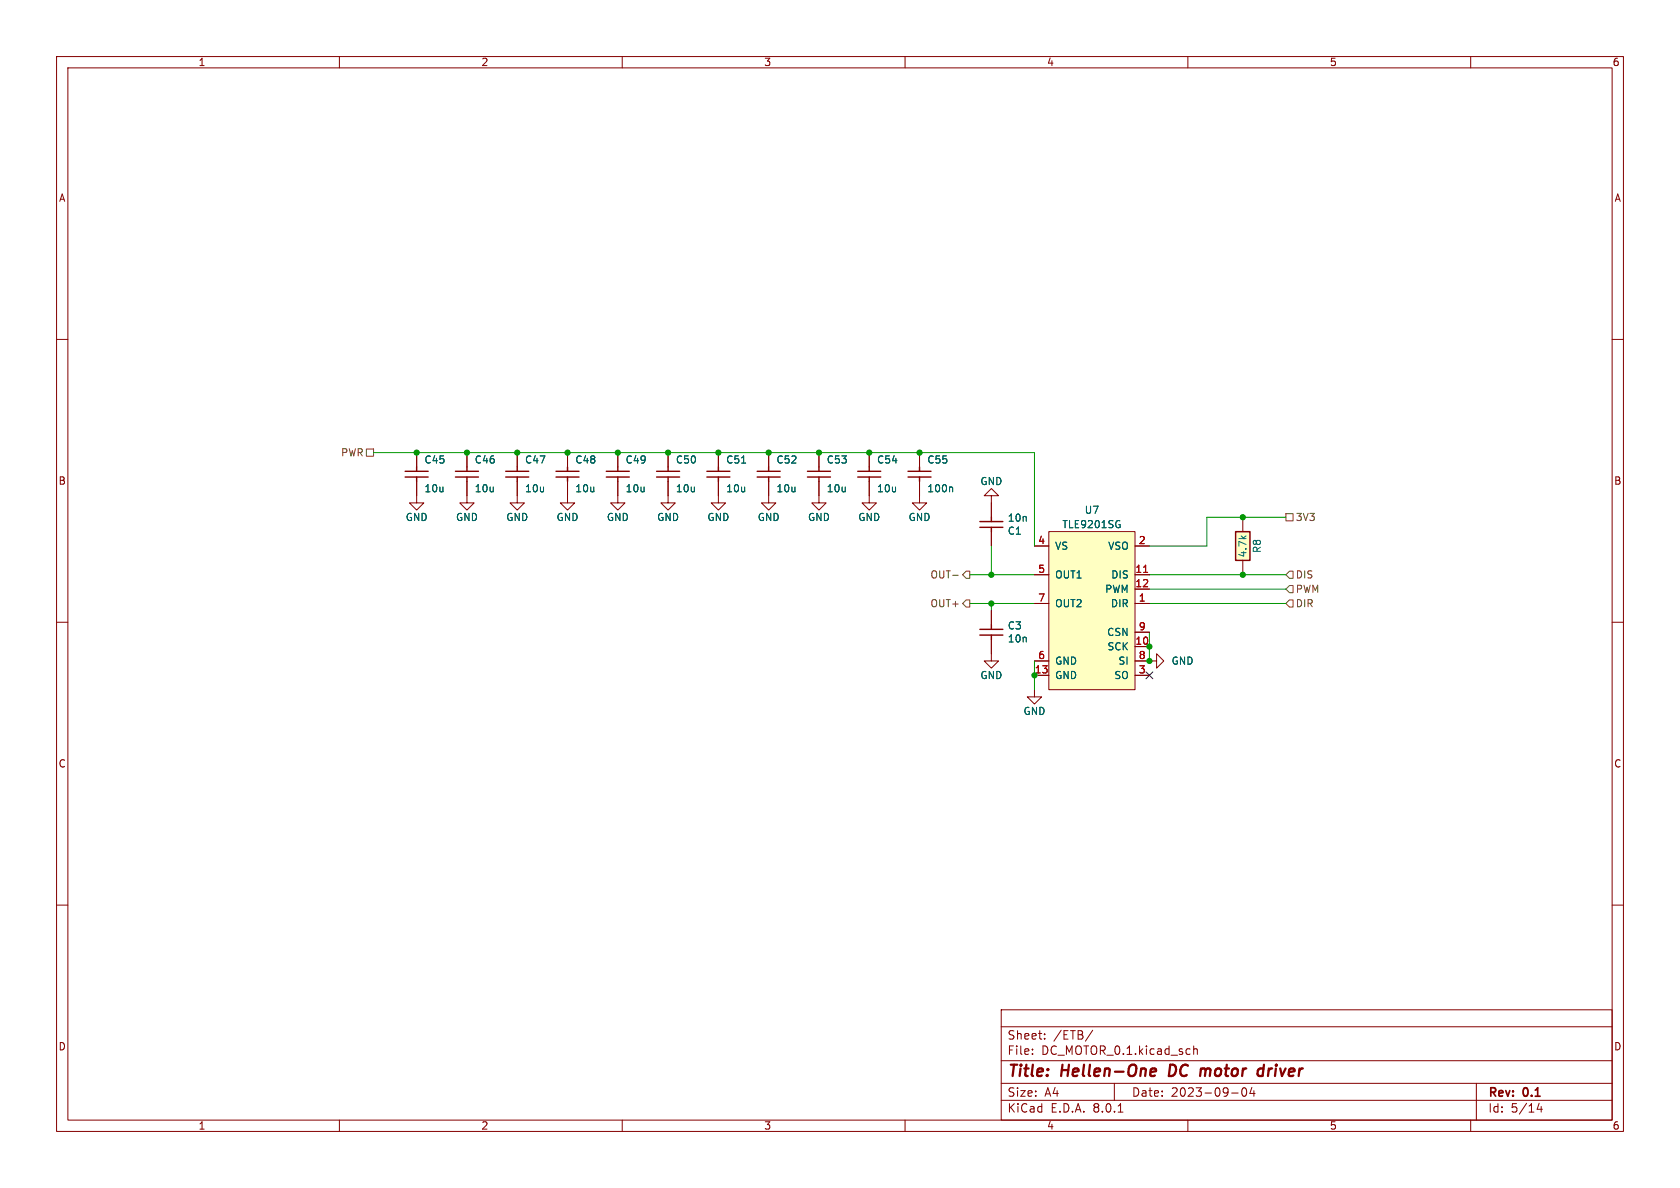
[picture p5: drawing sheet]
(kicad_sch (version 20230121) (generator eeschema)

 (paper "A4")

 (title_block
  (title "Hellen-One DC motor driver")
  (date "2023-09-04")
  (rev "0.1"))

 (lib_symbols
  (symbol "chips:TLE9201SG" (pin_names (offset 1.016)) (in_bom yes) (on_board yes)
   (property "Reference" "U" (at -1.27 3.81 0) (effects (font (size 1.27 1.27))))
   (property "Value" "TLE9201SG" (at 2.54 1.27 0) (effects (font (size 1.27 1.27))))
   (property "Footprint" "Package_SO:Infineon_PG-DSO-12-11" (at 0 0 0) (effects (font (size 1.27 1.27)) hide))
   (property "Datasheet" "" (at 0 0 0) (effects (font (size 1.27 1.27)) hide))
   (property "LCSC" "C2653438" (at 0 0 0) (effects (font (size 1.27 1.27)) hide))
   (symbol "TLE9201SG_0_1"
    (rectangle (start -2.54 0) (end 12.7 -27.94) (stroke (width 0) (type default)) (fill (type background))))
   (symbol "TLE9201SG_1_1"
    (pin passive line (at -5.08 -12.7 0) (length 2.54) (name "DIR" (effects (font (size 1.27 1.27)))) (number "1" (effects (font (size 1.27 1.27)))))
    (pin passive line (at -5.08 -20.32 0) (length 2.54) (name "SCK" (effects (font (size 1.27 1.27)))) (number "10" (effects (font (size 1.27 1.27)))))
    (pin passive line (at -5.08 -7.62 0) (length 2.54) (name "DIS" (effects (font (size 1.27 1.27)))) (number "11" (effects (font (size 1.27 1.27)))))
    (pin passive line (at -5.08 -10.16 0) (length 2.54) (name "PWM" (effects (font (size 1.27 1.27)))) (number "12" (effects (font (size 1.27 1.27)))))
    (pin passive line (at 15.24 -25.4 180) (length 2.54) (name "GND" (effects (font (size 1.27 1.27)))) (number "13" (effects (font (size 1.27 1.27)))))
    (pin passive line (at -5.08 -2.54 0) (length 2.54) (name "VSO" (effects (font (size 1.27 1.27)))) (number "2" (effects (font (size 1.27 1.27)))))
    (pin passive line (at -5.08 -25.4 0) (length 2.54) (name "SO" (effects (font (size 1.27 1.27)))) (number "3" (effects (font (size 1.27 1.27)))))
    (pin passive line (at 15.24 -2.54 180) (length 2.54) (name "VS" (effects (font (size 1.27 1.27)))) (number "4" (effects (font (size 1.27 1.27)))))
    (pin passive line (at 15.24 -7.62 180) (length 2.54) (name "OUT1" (effects (font (size 1.27 1.27)))) (number "5" (effects (font (size 1.27 1.27)))))
    (pin passive line (at 15.24 -22.86 180) (length 2.54) (name "GND" (effects (font (size 1.27 1.27)))) (number "6" (effects (font (size 1.27 1.27)))))
    (pin passive line (at 15.24 -12.7 180) (length 2.54) (name "OUT2" (effects (font (size 1.27 1.27)))) (number "7" (effects (font (size 1.27 1.27)))))
    (pin passive line (at -5.08 -22.86 0) (length 2.54) (name "SI" (effects (font (size 1.27 1.27)))) (number "8" (effects (font (size 1.27 1.27)))))
    (pin passive line (at -5.08 -17.78 0) (length 2.54) (name "CSN" (effects (font (size 1.27 1.27)))) (number "9" (effects (font (size 1.27 1.27)))))))
  (symbol "hellen-one-common:Cap" (pin_numbers hide) (in_bom yes) (on_board yes)
   (property "Reference" "C" (at -3.81 2.54 0) (effects (font (size 1.27 1.27))))
   (property "Value" "Cap" (at -2.54 -1.27 0) (effects (font (size 1.27 1.27))))
   (property "Footprint" "hellen-one-common:C0603" (at -2.54 -3.81 0) (effects (font (size 1.27 1.27)) hide))
   (property "Datasheet" "" (at -3.81 0 90) (effects (font (size 1.27 1.27)) hide))
   (property "LCSC" "" (at 0 0 0) (effects (font (size 1.27 1.27)) hide))
   (symbol "Cap_1_0"
    (polyline (pts (xy -1.27 0) (xy -0.508 0)) (stroke (width 0.254) (type default)) (fill (type none)))
    (polyline (pts (xy -0.508 -2.032) (xy -0.508 2.032)) (stroke (width 0.254) (type default)) (fill (type none)))
    (polyline (pts (xy 0.508 2.032) (xy 0.508 -2.032)) (stroke (width 0.254) (type default)) (fill (type none)))
    (polyline (pts (xy 1.27 0) (xy 0.508 0)) (stroke (width 0.254) (type default)) (fill (type none)))
    (pin passive line (at -3.81 0 0) (length 2.54) (name "" (effects (font (size 1.27 1.27)))) (number "1" (effects (font (size 1.27 1.27)))))
    (pin passive line (at 3.81 0 180) (length 2.54) (name "" (effects (font (size 1.27 1.27)))) (number "2" (effects (font (size 1.27 1.27)))))))
  (symbol "hellen-one-common:Res" (pin_numbers hide) (in_bom yes) (on_board yes)
   (property "Reference" "R" (at 3.81 2.54 0) (effects (font (size 1.27 1.27))))
   (property "Value" "Res" (at 5.08 -2.54 0) (effects (font (size 1.27 1.27))))
   (property "Footprint" "hellen-one-common:R0603" (at 3.81 -3.81 0) (effects (font (size 1.27 1.27)) hide))
   (property "Datasheet" "" (at 0 0 0) (effects (font (size 1.27 1.27)) hide))
   (property "LCSC" "" (at 0 0 0) (effects (font (size 1.27 1.27))))
   (symbol "Res_1_0"
    (rectangle (start 2.54 -1.27) (end 7.62 1.27) (stroke (width 0.254) (type default)) (fill (type background)))
    (pin passive line (at 0 0 0) (length 2.54) (name "" (effects (font (size 1.27 1.27)))) (number "1" (effects (font (size 1.27 1.27)))))
    (pin passive line (at 10.16 0 180) (length 2.54) (name "" (effects (font (size 1.27 1.27)))) (number "2" (effects (font (size 1.27 1.27)))))))
  (symbol "power:GND" (power) (pin_names (offset 0)) (in_bom yes) (on_board yes)
   (property "Reference" "#PWR" (at 0 -6.35 0) (effects (font (size 1.27 1.27)) hide))
   (property "Value" "GND" (at 0 -3.81 0) (effects (font (size 1.27 1.27))))
   (property "Footprint" "" (at 0 0 0) (effects (font (size 1.27 1.27)) hide))
   (property "Datasheet" "" (at 0 0 0) (effects (font (size 1.27 1.27)) hide))
   (symbol "GND_0_1"
    (polyline (pts (xy 0 0) (xy 0 -1.27) (xy 1.27 -1.27) (xy 0 -2.54) (xy -1.27 -1.27) (xy 0 -1.27)) (stroke (width 0) (type default)) (fill (type none))))
   (symbol "GND_1_1"
    (pin power_in line (at 0 0 270) (length 0) hide (name "GND" (effects (font (size 1.27 1.27)))) (number "1" (effects (font (size 1.27 1.27))))))))

 (junction (at 144.78 80.01) (diameter 0) (color 0 0 0 0))
 (junction (at 91.44 80.01) (diameter 0) (color 0 0 0 0))
 (junction (at 219.71 91.44) (diameter 0) (color 0 0 0 0))
 (junction (at 127 80.01) (diameter 0) (color 0 0 0 0))
 (junction (at 135.89 80.01) (diameter 0) (color 0 0 0 0))
 (junction (at 203.2 116.84) (diameter 0) (color 0 0 0 0))
 (junction (at 175.26 101.6) (diameter 0) (color 0 0 0 0))
 (junction (at 175.26 106.68) (diameter 0) (color 0 0 0 0))
 (junction (at 109.22 80.01) (diameter 0) (color 0 0 0 0))
 (junction (at 219.71 101.6) (diameter 0) (color 0 0 0 0))
 (junction (at 118.11 80.01) (diameter 0) (color 0 0 0 0))
 (junction (at 182.88 119.38) (diameter 0) (color 0 0 0 0))
 (junction (at 203.2 114.3) (diameter 0) (color 0 0 0 0))
 (junction (at 162.56 80.01) (diameter 0) (color 0 0 0 0))
 (junction (at 73.66 80.01) (diameter 0) (color 0 0 0 0))
 (junction (at 153.67 80.01) (diameter 0) (color 0 0 0 0))
 (junction (at 82.55 80.01) (diameter 0) (color 0 0 0 0))
 (junction (at 100.33 80.01) (diameter 0) (color 0 0 0 0))

 (no_connect (at 203.2 119.38))

 (wire (pts (xy 175.26 101.6) (xy 171.45 101.6)) (stroke (width 0) (type solid)))
 (wire (pts (xy 203.2 96.52) (xy 213.36 96.52)) (stroke (width 0) (type default)))
 (wire (pts (xy 203.2 111.76) (xy 203.2 114.3)) (stroke (width 0) (type default)))
 (wire (pts (xy 203.2 106.68) (xy 227.33 106.68)) (stroke (width 0) (type default)))
 (wire (pts (xy 153.67 80.01) (xy 162.56 80.01)) (stroke (width 0) (type default)))
 (wire (pts (xy 203.2 114.3) (xy 203.2 116.84)) (stroke (width 0) (type default)))
 (wire (pts (xy 203.2 101.6) (xy 219.71 101.6)) (stroke (width 0) (type default)))
 (wire (pts (xy 127 80.01) (xy 135.89 80.01)) (stroke (width 0) (type default)))
 (wire (pts (xy 203.2 104.14) (xy 227.33 104.14)) (stroke (width 0) (type default)))
 (wire (pts (xy 91.44 80.01) (xy 100.33 80.01)) (stroke (width 0) (type default)))
 (wire (pts (xy 175.26 106.68) (xy 182.88 106.68)) (stroke (width 0) (type default)))
 (wire (pts (xy 171.45 106.68) (xy 175.26 106.68)) (stroke (width 0) (type default)))
 (wire (pts (xy 182.88 101.6) (xy 175.26 101.6)) (stroke (width 0) (type solid)))
 (wire (pts (xy 219.71 91.44) (xy 227.33 91.44)) (stroke (width 0) (type default)))
 (wire (pts (xy 144.78 80.01) (xy 153.67 80.01)) (stroke (width 0) (type default)))
 (wire (pts (xy 182.88 116.84) (xy 182.88 119.38)) (stroke (width 0) (type default)))
 (wire (pts (xy 213.36 96.52) (xy 213.36 91.44)) (stroke (width 0) (type default)))
 (wire (pts (xy 182.88 119.38) (xy 182.88 121.92)) (stroke (width 0) (type default)))
 (wire (pts (xy 82.55 80.01) (xy 91.44 80.01)) (stroke (width 0) (type default)))
 (wire (pts (xy 109.22 80.01) (xy 118.11 80.01)) (stroke (width 0) (type default)))
 (wire (pts (xy 73.66 80.01) (xy 82.55 80.01)) (stroke (width 0) (type default)))
 (wire (pts (xy 118.11 80.01) (xy 127 80.01)) (stroke (width 0) (type default)))
 (wire (pts (xy 175.26 101.6) (xy 175.26 96.52)) (stroke (width 0) (type default)))
 (wire (pts (xy 175.26 106.68) (xy 175.26 107.95)) (stroke (width 0) (type default)))
 (wire (pts (xy 135.89 80.01) (xy 144.78 80.01)) (stroke (width 0) (type default)))
 (wire (pts (xy 213.36 91.44) (xy 219.71 91.44)) (stroke (width 0) (type default)))
 (wire (pts (xy 66.04 80.01) (xy 73.66 80.01)) (stroke (width 0) (type default)))
 (wire (pts (xy 219.71 101.6) (xy 227.33 101.6)) (stroke (width 0) (type default)))
 (wire (pts (xy 162.56 80.01) (xy 182.88 80.01)) (stroke (width 0) (type default)))
 (wire (pts (xy 182.88 80.01) (xy 182.88 96.52)) (stroke (width 0) (type default)))
 (wire (pts (xy 100.33 80.01) (xy 109.22 80.01)) (stroke (width 0) (type default)))

 (hierarchical_label "3V3" (shape passive) (at 227.33 91.44 0) (fields_autoplaced) (effects (font (size 1.27 1.27)) (justify left)))
 (hierarchical_label "OUT-" (shape output) (at 171.45 101.6 180) (fields_autoplaced) (effects (font (size 1.27 1.27)) (justify right)))
 (hierarchical_label "DIS" (shape input) (at 227.33 101.6 0) (fields_autoplaced) (effects (font (size 1.27 1.27)) (justify left)))
 (hierarchical_label "DIR" (shape input) (at 227.33 106.68 0) (fields_autoplaced) (effects (font (size 1.27 1.27)) (justify left)))
 (hierarchical_label "PWM" (shape input) (at 227.33 104.14 0) (fields_autoplaced) (effects (font (size 1.27 1.27)) (justify left)))
 (hierarchical_label "PWR" (shape passive) (at 66.04 80.01 180) (fields_autoplaced) (effects (font (size 1.27 1.27)) (justify right)))
 (hierarchical_label "OUT+" (shape output) (at 171.45 106.68 180) (fields_autoplaced) (effects (font (size 1.27 1.27)) (justify right)))

 (symbol (lib_id "hellen-one-common:Cap") (at 144.78 83.82 90) (unit 1) (in_bom yes) (on_board yes) (dnp no)
  (property "Reference" "C53" (at 146.05 81.28 90) (effects (font (size 1.27 1.27)) (justify right)))
  (property "Value" "10u" (at 146.05 86.36 90) (effects (font (size 1.27 1.27)) (justify right)))
  (property "Footprint" "hellen-one-common:C0805" (at 148.59 86.36 0) (effects (font (size 1.27 1.27)) hide))
  (property "Datasheet" "" (at 144.78 87.63 90) (effects (font (size 1.27 1.27)) hide))
  (property "LCSC" "C15850" (at 144.78 83.82 0) (effects (font (size 1.27 1.27)) hide)) (pin "1") (pin "2")
  (instances (project "alphax_4ch" (path "" (reference "C53") (unit 1)))))

 (symbol (lib_id "power:GND") (at 118.11 87.63 0) (mirror y) (unit 1) (in_bom yes) (on_board yes) (dnp no)
  (property "Reference" "#PWR?" (at 118.11 93.98 0) (effects (font (size 1.27 1.27)) hide))
  (property "Value" "GND" (at 118.11 91.44 0) (effects (font (size 1.27 1.27))))
  (property "Footprint" "" (at 118.11 87.63 0) (effects (font (size 1.27 1.27)) hide))
  (property "Datasheet" "" (at 118.11 87.63 0) (effects (font (size 1.27 1.27)) hide)) (pin "1")
  (instances (project "alphax_4ch" (path "" (reference "#PWR?") (unit 1)) (path "" (reference "#PWR0171") (unit 1)))))

 (symbol (lib_id "hellen-one-common:Cap") (at 118.11 83.82 90) (unit 1) (in_bom yes) (on_board yes) (dnp no)
  (property "Reference" "C50" (at 119.38 81.28 90) (effects (font (size 1.27 1.27)) (justify right)))
  (property "Value" "10u" (at 119.38 86.36 90) (effects (font (size 1.27 1.27)) (justify right)))
  (property "Footprint" "hellen-one-common:C0805" (at 121.92 86.36 0) (effects (font (size 1.27 1.27)) hide))
  (property "Datasheet" "" (at 118.11 87.63 90) (effects (font (size 1.27 1.27)) hide))
  (property "LCSC" "C15850" (at 118.11 83.82 0) (effects (font (size 1.27 1.27)) hide)) (pin "1") (pin "2")
  (instances (project "alphax_4ch" (path "" (reference "C50") (unit 1)))))

 (symbol (lib_id "hellen-one-common:Cap") (at 109.22 83.82 90) (unit 1) (in_bom yes) (on_board yes) (dnp no)
  (property "Reference" "C49" (at 110.49 81.28 90) (effects (font (size 1.27 1.27)) (justify right)))
  (property "Value" "10u" (at 110.49 86.36 90) (effects (font (size 1.27 1.27)) (justify right)))
  (property "Footprint" "hellen-one-common:C0805" (at 113.03 86.36 0) (effects (font (size 1.27 1.27)) hide))
  (property "Datasheet" "" (at 109.22 87.63 90) (effects (font (size 1.27 1.27)) hide))
  (property "LCSC" "C15850" (at 109.22 83.82 0) (effects (font (size 1.27 1.27)) hide)) (pin "1") (pin "2")
  (instances (project "alphax_4ch" (path "" (reference "C49") (unit 1)))))

 (symbol (lib_id "power:GND") (at 144.78 87.63 0) (mirror y) (unit 1) (in_bom yes) (on_board yes) (dnp no)
  (property "Reference" "#PWR?" (at 144.78 93.98 0) (effects (font (size 1.27 1.27)) hide))
  (property "Value" "GND" (at 144.78 91.44 0) (effects (font (size 1.27 1.27))))
  (property "Footprint" "" (at 144.78 87.63 0) (effects (font (size 1.27 1.27)) hide))
  (property "Datasheet" "" (at 144.78 87.63 0) (effects (font (size 1.27 1.27)) hide)) (pin "1")
  (instances (project "alphax_4ch" (path "" (reference "#PWR?") (unit 1)) (path "" (reference "#PWR0170") (unit 1)))))

 (symbol (lib_id "power:GND") (at 91.44 87.63 0) (unit 1) (in_bom yes) (on_board yes) (dnp no)
  (property "Reference" "#PWR?" (at 91.44 93.98 0) (effects (font (size 1.27 1.27)) hide))
  (property "Value" "GND" (at 91.44 91.44 0) (effects (font (size 1.27 1.27))))
  (property "Footprint" "" (at 91.44 87.63 0) (effects (font (size 1.27 1.27)) hide))
  (property "Datasheet" "" (at 91.44 87.63 0) (effects (font (size 1.27 1.27)) hide)) (pin "1")
  (instances (project "alphax_4ch" (path "" (reference "#PWR?") (unit 1)) (path "" (reference "#PWR0167") (unit 1)))))

 (symbol (lib_id "hellen-one-common:Res") (at 219.71 101.6 90) (unit 1) (in_bom yes) (on_board yes) (dnp no)
  (property "Reference" "R?" (at 222.25 96.52 0) (effects (font (size 1.27 1.27))))
  (property "Value" "4.7k" (at 219.71 96.52 0) (effects (font (size 1.27 1.27))))
  (property "Footprint" "hellen-one-common:R0603" (at 223.52 97.79 0) (effects (font (size 1.27 1.27)) hide))
  (property "Datasheet" "" (at 219.71 101.6 0) (effects (font (size 1.27 1.27)) hide))
  (property "LCSC" "C23162" (at 219.71 101.6 0) (effects (font (size 1.27 1.27)) hide)) (pin "1") (pin "2")
  (instances (project "alphax_4ch" (path "" (reference "R?") (unit 1)) (path "" (reference "R8") (unit 1)))))

 (symbol (lib_id "power:GND") (at 127 87.63 0) (mirror y) (unit 1) (in_bom yes) (on_board yes) (dnp no)
  (property "Reference" "#PWR?" (at 127 93.98 0) (effects (font (size 1.27 1.27)) hide))
  (property "Value" "GND" (at 127 91.44 0) (effects (font (size 1.27 1.27))))
  (property "Footprint" "" (at 127 87.63 0) (effects (font (size 1.27 1.27)) hide))
  (property "Datasheet" "" (at 127 87.63 0) (effects (font (size 1.27 1.27)) hide)) (pin "1")
  (instances (project "alphax_4ch" (path "" (reference "#PWR?") (unit 1)) (path "" (reference "#PWR0166") (unit 1)))))

 (symbol (lib_id "hellen-one-common:Cap") (at 91.44 83.82 90) (unit 1) (in_bom yes) (on_board yes) (dnp no)
  (property "Reference" "C47" (at 92.71 81.28 90) (effects (font (size 1.27 1.27)) (justify right)))
  (property "Value" "10u" (at 92.71 86.36 90) (effects (font (size 1.27 1.27)) (justify right)))
  (property "Footprint" "hellen-one-common:C0805" (at 95.25 86.36 0) (effects (font (size 1.27 1.27)) hide))
  (property "Datasheet" "" (at 91.44 87.63 90) (effects (font (size 1.27 1.27)) hide))
  (property "LCSC" "C15850" (at 91.44 83.82 0) (effects (font (size 1.27 1.27)) hide)) (pin "1") (pin "2")
  (instances (project "alphax_4ch" (path "" (reference "C47") (unit 1)))))

 (symbol (lib_id "power:GND") (at 203.2 116.84 90) (mirror x) (unit 1) (in_bom yes) (on_board yes) (dnp no)
  (property "Reference" "#PWR?" (at 209.55 116.84 0) (effects (font (size 1.27 1.27)) hide))
  (property "Value" "GND" (at 207.01 116.84 90) (effects (font (size 1.27 1.27)) (justify right)))
  (property "Footprint" "" (at 203.2 116.84 0) (effects (font (size 1.27 1.27)) hide))
  (property "Datasheet" "" (at 203.2 116.84 0) (effects (font (size 1.27 1.27)) hide)) (pin "1")
  (instances (project "alphax_4ch" (path "" (reference "#PWR?") (unit 1)) (path "" (reference "#PWR0162") (unit 1)))))

 (symbol (lib_id "power:GND") (at 100.33 87.63 0) (unit 1) (in_bom yes) (on_board yes) (dnp no)
  (property "Reference" "#PWR?" (at 100.33 93.98 0) (effects (font (size 1.27 1.27)) hide))
  (property "Value" "GND" (at 100.33 91.44 0) (effects (font (size 1.27 1.27))))
  (property "Footprint" "" (at 100.33 87.63 0) (effects (font (size 1.27 1.27)) hide))
  (property "Datasheet" "" (at 100.33 87.63 0) (effects (font (size 1.27 1.27)) hide)) (pin "1")
  (instances (project "alphax_4ch" (path "" (reference "#PWR?") (unit 1)) (path "" (reference "#PWR0173") (unit 1)))))

 (symbol (lib_id "power:GND") (at 153.67 87.63 0) (mirror y) (unit 1) (in_bom yes) (on_board yes) (dnp no)
  (property "Reference" "#PWR?" (at 153.67 93.98 0) (effects (font (size 1.27 1.27)) hide))
  (property "Value" "GND" (at 153.67 91.44 0) (effects (font (size 1.27 1.27))))
  (property "Footprint" "" (at 153.67 87.63 0) (effects (font (size 1.27 1.27)) hide))
  (property "Datasheet" "" (at 153.67 87.63 0) (effects (font (size 1.27 1.27)) hide)) (pin "1")
  (instances (project "alphax_4ch" (path "" (reference "#PWR?") (unit 1)) (path "" (reference "#PWR0169") (unit 1)))))

 (symbol (lib_id "hellen-one-common:Cap") (at 100.33 83.82 90) (unit 1) (in_bom yes) (on_board yes) (dnp no)
  (property "Reference" "C48" (at 101.6 81.28 90) (effects (font (size 1.27 1.27)) (justify right)))
  (property "Value" "10u" (at 101.6 86.36 90) (effects (font (size 1.27 1.27)) (justify right)))
  (property "Footprint" "hellen-one-common:C0805" (at 104.14 86.36 0) (effects (font (size 1.27 1.27)) hide))
  (property "Datasheet" "" (at 100.33 87.63 90) (effects (font (size 1.27 1.27)) hide))
  (property "LCSC" "C15850" (at 100.33 83.82 0) (effects (font (size 1.27 1.27)) hide)) (pin "1") (pin "2")
  (instances (project "alphax_4ch" (path "" (reference "C48") (unit 1)))))

 (symbol (lib_id "power:GND") (at 109.22 87.63 0) (unit 1) (in_bom yes) (on_board yes) (dnp no)
  (property "Reference" "#PWR?" (at 109.22 93.98 0) (effects (font (size 1.27 1.27)) hide))
  (property "Value" "GND" (at 109.22 91.44 0) (effects (font (size 1.27 1.27))))
  (property "Footprint" "" (at 109.22 87.63 0) (effects (font (size 1.27 1.27)) hide))
  (property "Datasheet" "" (at 109.22 87.63 0) (effects (font (size 1.27 1.27)) hide)) (pin "1")
  (instances (project "alphax_4ch" (path "" (reference "#PWR?") (unit 1)) (path "" (reference "#PWR0174") (unit 1)))))

 (symbol (lib_id "power:GND") (at 73.66 87.63 0) (mirror y) (unit 1) (in_bom yes) (on_board yes) (dnp no)
  (property "Reference" "#PWR?" (at 73.66 93.98 0) (effects (font (size 1.27 1.27)) hide))
  (property "Value" "GND" (at 73.66 91.44 0) (effects (font (size 1.27 1.27))))
  (property "Footprint" "" (at 73.66 87.63 0) (effects (font (size 1.27 1.27)) hide))
  (property "Datasheet" "" (at 73.66 87.63 0) (effects (font (size 1.27 1.27)) hide)) (pin "1")
  (instances (project "alphax_4ch" (path "" (reference "#PWR?") (unit 1)) (path "" (reference "#PWR0172") (unit 1)))))

 (symbol (lib_id "chips:TLE9201SG") (at 198.12 93.98 0) (mirror y) (unit 1) (in_bom yes) (on_board yes) (dnp no) (fields_autoplaced)
  (property "Reference" "U7" (at 193.04 90.17 0) (effects (font (size 1.27 1.27))))
  (property "Value" "TLE9201SG" (at 193.04 92.71 0) (effects (font (size 1.27 1.27))))
  (property "Footprint" "Package_SO:Infineon_PG-DSO-12-11" (at 198.12 93.98 0) (effects (font (size 1.27 1.27)) hide))
  (property "Datasheet" "" (at 198.12 93.98 0) (effects (font (size 1.27 1.27)) hide))
  (property "LCSC" "C112633" (at 198.12 93.98 0) (effects (font (size 1.27 1.27)) hide)) (pin "1") (pin "10") (pin "11") (pin "12") (pin "13") (pin "2") (pin "3") (pin "4") (pin "5") (pin "6") (pin "7") (pin "8") (pin "9")
  (instances (project "alphax_4ch" (path "" (reference "U7") (unit 1)))))

 (symbol (lib_id "hellen-one-common:Cap") (at 73.66 83.82 90) (unit 1) (in_bom yes) (on_board yes) (dnp no)
  (property "Reference" "C45" (at 74.93 81.28 90) (effects (font (size 1.27 1.27)) (justify right)))
  (property "Value" "10u" (at 74.93 86.36 90) (effects (font (size 1.27 1.27)) (justify right)))
  (property "Footprint" "hellen-one-common:C0805" (at 77.47 86.36 0) (effects (font (size 1.27 1.27)) hide))
  (property "Datasheet" "" (at 73.66 87.63 90) (effects (font (size 1.27 1.27)) hide))
  (property "LCSC" "C15850" (at 73.66 83.82 0) (effects (font (size 1.27 1.27)) hide)) (pin "1") (pin "2")
  (instances (project "alphax_4ch" (path "" (reference "C45") (unit 1)))))

 (symbol (lib_id "hellen-one-common:Cap") (at 162.56 83.82 90) (unit 1) (in_bom yes) (on_board yes) (dnp no)
  (property "Reference" "C55" (at 163.83 81.28 90) (effects (font (size 1.27 1.27)) (justify right)))
  (property "Value" "100n" (at 163.83 86.36 90) (effects (font (size 1.27 1.27)) (justify right)))
  (property "Footprint" "hellen-one-common:C0603" (at 166.37 86.36 0) (effects (font (size 1.27 1.27)) hide))
  (property "Datasheet" "" (at 162.56 87.63 90) (effects (font (size 1.27 1.27)) hide))
  (property "LCSC" "C14663" (at 162.56 83.82 0) (effects (font (size 1.27 1.27)) hide)) (pin "1") (pin "2")
  (instances (project "alphax_4ch" (path "" (reference "C55") (unit 1)))))

 (symbol (lib_id "hellen-one-common:Cap") (at 153.67 83.82 90) (unit 1) (in_bom yes) (on_board yes) (dnp no)
  (property "Reference" "C54" (at 154.94 81.28 90) (effects (font (size 1.27 1.27)) (justify right)))
  (property "Value" "10u" (at 154.94 86.36 90) (effects (font (size 1.27 1.27)) (justify right)))
  (property "Footprint" "hellen-one-common:C0805" (at 157.48 86.36 0) (effects (font (size 1.27 1.27)) hide))
  (property "Datasheet" "" (at 153.67 87.63 90) (effects (font (size 1.27 1.27)) hide))
  (property "LCSC" "C15850" (at 153.67 83.82 0) (effects (font (size 1.27 1.27)) hide)) (pin "1") (pin "2")
  (instances (project "alphax_4ch" (path "" (reference "C54") (unit 1)))))

 (symbol (lib_id "power:GND") (at 175.26 115.57 0) (mirror y) (unit 1) (in_bom yes) (on_board yes) (dnp no)
  (property "Reference" "#PWR?" (at 175.26 121.92 0) (effects (font (size 1.27 1.27)) hide))
  (property "Value" "GND" (at 175.26 119.38 0) (effects (font (size 1.27 1.27))))
  (property "Footprint" "" (at 175.26 115.57 0) (effects (font (size 1.27 1.27)) hide))
  (property "Datasheet" "" (at 175.26 115.57 0) (effects (font (size 1.27 1.27)) hide)) (pin "1")
  (instances (project "alphax_4ch" (path "" (reference "#PWR?") (unit 1)) (path "" (reference "#PWR0164") (unit 1)))))

 (symbol (lib_id "hellen-one-common:Cap") (at 135.89 83.82 90) (unit 1) (in_bom yes) (on_board yes) (dnp no)
  (property "Reference" "C52" (at 137.16 81.28 90) (effects (font (size 1.27 1.27)) (justify right)))
  (property "Value" "10u" (at 137.16 86.36 90) (effects (font (size 1.27 1.27)) (justify right)))
  (property "Footprint" "hellen-one-common:C0805" (at 139.7 86.36 0) (effects (font (size 1.27 1.27)) hide))
  (property "Datasheet" "" (at 135.89 87.63 90) (effects (font (size 1.27 1.27)) hide))
  (property "LCSC" "C15850" (at 135.89 83.82 0) (effects (font (size 1.27 1.27)) hide)) (pin "1") (pin "2")
  (instances (project "alphax_4ch" (path "" (reference "C52") (unit 1)))))

 (symbol (lib_id "hellen-one-common:Cap") (at 127 83.82 90) (unit 1) (in_bom yes) (on_board yes) (dnp no)
  (property "Reference" "C51" (at 128.27 81.28 90) (effects (font (size 1.27 1.27)) (justify right)))
  (property "Value" "10u" (at 128.27 86.36 90) (effects (font (size 1.27 1.27)) (justify right)))
  (property "Footprint" "hellen-one-common:C0805" (at 130.81 86.36 0) (effects (font (size 1.27 1.27)) hide))
  (property "Datasheet" "" (at 127 87.63 90) (effects (font (size 1.27 1.27)) hide))
  (property "LCSC" "C15850" (at 127 83.82 0) (effects (font (size 1.27 1.27)) hide)) (pin "1") (pin "2")
  (instances (project "alphax_4ch" (path "" (reference "C51") (unit 1)))))

 (symbol (lib_id "power:GND") (at 175.26 88.9 180) (unit 1) (in_bom yes) (on_board yes) (dnp no) (fields_autoplaced)
  (property "Reference" "#PWR?" (at 175.26 82.55 0) (effects (font (size 1.27 1.27)) hide))
  (property "Value" "GND" (at 175.26 85.09 0) (effects (font (size 1.27 1.27))))
  (property "Footprint" "" (at 175.26 88.9 0) (effects (font (size 1.27 1.27)) hide))
  (property "Datasheet" "" (at 175.26 88.9 0) (effects (font (size 1.27 1.27)) hide)) (pin "1")
  (instances (project "alphax_4ch" (path "" (reference "#PWR?") (unit 1)) (path "" (reference "#PWR0161") (unit 1)))))

 (symbol (lib_id "power:GND") (at 182.88 121.92 0) (mirror y) (unit 1) (in_bom yes) (on_board yes) (dnp no) (fields_autoplaced)
  (property "Reference" "#PWR?" (at 182.88 128.27 0) (effects (font (size 1.27 1.27)) hide))
  (property "Value" "GND" (at 182.88 125.73 0) (effects (font (size 1.27 1.27))))
  (property "Footprint" "" (at 182.88 121.92 0) (effects (font (size 1.27 1.27)) hide))
  (property "Datasheet" "" (at 182.88 121.92 0) (effects (font (size 1.27 1.27)) hide)) (pin "1")
  (instances (project "alphax_4ch" (path "" (reference "#PWR?") (unit 1)) (path "" (reference "#PWR0163") (unit 1)))))

 (symbol (lib_id "power:GND") (at 162.56 87.63 0) (mirror y) (unit 1) (in_bom yes) (on_board yes) (dnp no)
  (property "Reference" "#PWR?" (at 162.56 93.98 0) (effects (font (size 1.27 1.27)) hide))
  (property "Value" "GND" (at 162.56 91.44 0) (effects (font (size 1.27 1.27))))
  (property "Footprint" "" (at 162.56 87.63 0) (effects (font (size 1.27 1.27)) hide))
  (property "Datasheet" "" (at 162.56 87.63 0) (effects (font (size 1.27 1.27)) hide)) (pin "1")
  (instances (project "alphax_4ch" (path "" (reference "#PWR?") (unit 1)) (path "" (reference "#PWR0160") (unit 1)))))

 (symbol (lib_id "hellen-one-common:Cap") (at 82.55 83.82 90) (unit 1) (in_bom yes) (on_board yes) (dnp no)
  (property "Reference" "C46" (at 83.82 81.28 90) (effects (font (size 1.27 1.27)) (justify right)))
  (property "Value" "10u" (at 83.82 86.36 90) (effects (font (size 1.27 1.27)) (justify right)))
  (property "Footprint" "hellen-one-common:C0805" (at 86.36 86.36 0) (effects (font (size 1.27 1.27)) hide))
  (property "Datasheet" "" (at 82.55 87.63 90) (effects (font (size 1.27 1.27)) hide))
  (property "LCSC" "C15850" (at 82.55 83.82 0) (effects (font (size 1.27 1.27)) hide)) (pin "1") (pin "2")
  (instances (project "alphax_4ch" (path "" (reference "C46") (unit 1)))))

 (symbol (lib_id "power:GND") (at 82.55 87.63 0) (mirror y) (unit 1) (in_bom yes) (on_board yes) (dnp no)
  (property "Reference" "#PWR?" (at 82.55 93.98 0) (effects (font (size 1.27 1.27)) hide))
  (property "Value" "GND" (at 82.55 91.44 0) (effects (font (size 1.27 1.27))))
  (property "Footprint" "" (at 82.55 87.63 0) (effects (font (size 1.27 1.27)) hide))
  (property "Datasheet" "" (at 82.55 87.63 0) (effects (font (size 1.27 1.27)) hide)) (pin "1")
  (instances (project "alphax_4ch" (path "" (reference "#PWR?") (unit 1)) (path "" (reference "#PWR0168") (unit 1)))))

 (symbol (lib_id "hellen-one-common:Cap") (at 175.26 92.71 90) (mirror x) (unit 1) (in_bom yes) (on_board yes) (dnp no)
  (property "Reference" "C?" (at 178.0541 93.8594 90) (effects (font (size 1.27 1.27)) (justify right)))
  (property "Value" "10n" (at 178.0541 91.5607 90) (effects (font (size 1.27 1.27)) (justify right)))
  (property "Footprint" "hellen-one-common:C0603" (at 179.07 90.17 0) (effects (font (size 1.27 1.27)) hide))
  (property "Datasheet" "" (at 175.26 88.9 90) (effects (font (size 1.27 1.27)) hide))
  (property "LCSC" "C57112" (at 175.26 92.71 0) (effects (font (size 1.27 1.27)) hide)) (pin "1") (pin "2")
  (instances (project "alphax_4ch" (path "" (reference "C?") (unit 1)) (path "" (reference "C1") (unit 1)))))

 (symbol (lib_id "hellen-one-common:Cap") (at 175.26 111.76 90) (unit 1) (in_bom yes) (on_board yes) (dnp no)
  (property "Reference" "C?" (at 178.0541 110.6106 90) (effects (font (size 1.27 1.27)) (justify right)))
  (property "Value" "10n" (at 178.0541 112.9093 90) (effects (font (size 1.27 1.27)) (justify right)))
  (property "Footprint" "hellen-one-common:C0603" (at 179.07 114.3 0) (effects (font (size 1.27 1.27)) hide))
  (property "Datasheet" "" (at 175.26 115.57 90) (effects (font (size 1.27 1.27)) hide))
  (property "LCSC" "C57112" (at 175.26 111.76 0) (effects (font (size 1.27 1.27)) hide)) (pin "1") (pin "2")
  (instances (project "alphax_4ch" (path "" (reference "C?") (unit 1)) (path "" (reference "C3") (unit 1)))))

 (symbol (lib_id "power:GND") (at 135.89 87.63 0) (mirror y) (unit 1) (in_bom yes) (on_board yes) (dnp no)
  (property "Reference" "#PWR?" (at 135.89 93.98 0) (effects (font (size 1.27 1.27)) hide))
  (property "Value" "GND" (at 135.89 91.44 0) (effects (font (size 1.27 1.27))))
  (property "Footprint" "" (at 135.89 87.63 0) (effects (font (size 1.27 1.27)) hide))
  (property "Datasheet" "" (at 135.89 87.63 0) (effects (font (size 1.27 1.27)) hide)) (pin "1")
  (instances (project "alphax_4ch" (path "" (reference "#PWR?") (unit 1)) (path "" (reference "#PWR0165") (unit 1))))))
